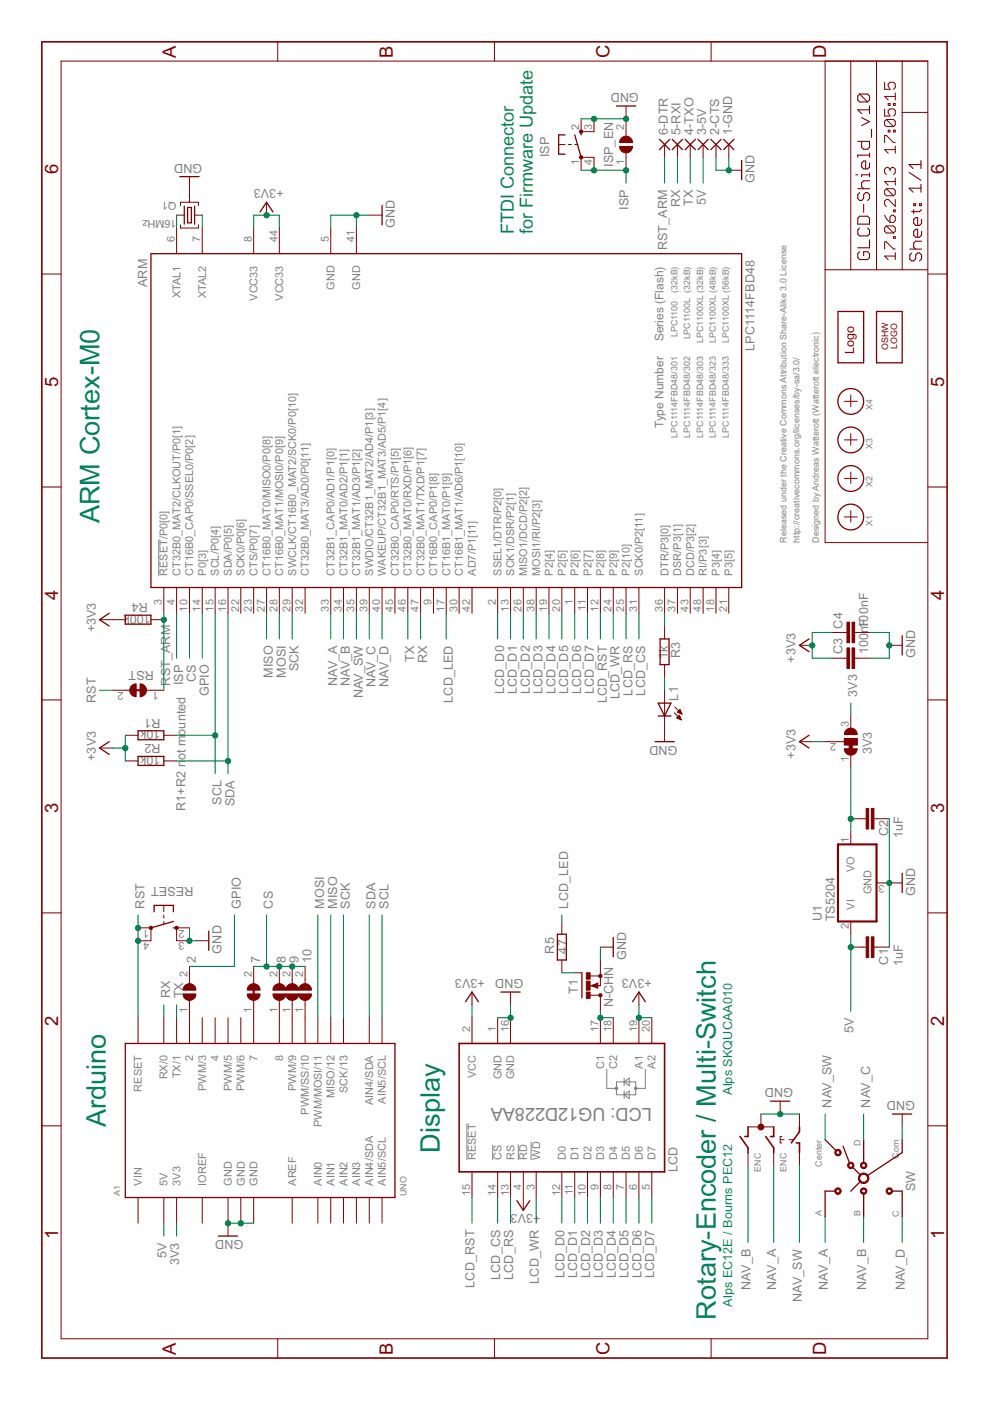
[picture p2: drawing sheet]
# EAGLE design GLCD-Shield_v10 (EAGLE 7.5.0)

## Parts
1-GND  WIREPADSMD1,27-254  [SMD1,27-2,54]
2  SJ  [SJ]
2-CTS  WIREPADSMD1,27-254  [SMD1,27-2,54]
3-5V  WIREPADSMD1,27-254  [SMD1,27-2,54]
3V3  SJ2W  [SJ_2]
4-TXO  WIREPADSMD1,27-254  [SMD1,27-2,54]
5-RXI  WIREPADSMD1,27-254  [SMD1,27-2,54]
6-DTR  WIREPADSMD1,27-254  [SMD1,27-2,54]
7  SJ  [SJ]
8  SJ  [SJ]
9  SJ  [SJ]
10  SJ  [SJ]
A1  UNO  [UNO]
ARM  LPC1114FBD48  LPC111X  [LQFP48]
C1  1uF  C-EUC0603  [C0603]
C2  1uF  C-EUC0603  [C0603]
C3  100nF  C-EUC0603  [C0603]
C4  100nF  C-EUC0603  [C0603]
ENC  EC12E_SW  [ALPS_EC12E_SW]
ISP  SW_SMDS  [SW_SMD4@1]
ISP_EN  SJ  [SJ]
L1  LEDCHIPLED_0603  [CHIPLED_0603]
LCD  UG12D228AA  [UG12D228AA]
LOGO1  OSHW_LOGO_6MILX0100-NT  [OSHW_6X100_NOTEXT]
Q1  16MHz  SMD_OSC2  [SMD_OSC_35X15]
R1  10k  R-EU_R0603  [R0603]
R2  10k  R-EU_R0603  [R0603]
R3  1k  R-EU_R0603  [R0603]
R4  100k  R-EU_R0603  [R0603]
R5  47  R-EU_R0603  [R0603]
RESET  SW_SMDS  [SW_SMD4@1]
RST  SJ  [SJ]
SW  SKQUCAA010  [SKQU]
T1  N-CHN  IRLML2502  [MICRO3]
U1  TS5204-3V3  TS5204  [SOT23]
U$1  WE-LOGOPLACE  [WE-LOGO]
X1  PASSER  [PASSER]
X2  PASSER  [PASSER]
X3  PASSER  [PASSER]
X4  PASSER  [PASSER]

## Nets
2X: 2.1 A1.2
3V3: 3V3.3 A1.3V3
3V_OUT: 3V3.1 C2.1 U1.1(VO)
5V: 3-5V.1(P) A1.5V C1.1 U1.2(VI)
7: 7.1 A1.7
8: 8.1 A1.8
9: 9.1 A1.9(PWM/9)
10: 10.1 A1.10(PWM/SS/10)
+3V3: 3V3.2 ARM.8(VCC33) ARM.44(VCC33) C3.1 C4.1 LCD.2(VCC) LCD.4(!RD) LCD.19(A1) LCD.20(A2) R1.2 R2.2 R4.2
C: LCD.17(C1) LCD.18(C2) T1.3(D)
CS: 7.2 8.2 9.2 10.2 ARM.10(CT16B0_CAP0/SSEL0/P0[2])
GND: 1-GND.1(P) 2-CTS.1(P) A1.GND@1(GND) A1.GND@2(GND) A1.GND@3(GND) ARM.5(GND) ARM.41(GND) C1.2 C2.2 C3.2 C4.2 ENC.C ENC.E ISP.2(S) ISP.3(S1) ISP_EN.2 L1.C LCD.1(GND) LCD.16(GND) Q1.GND RESET.2(S) RESET.3(S1) SW.COMMON T1.2(S) U1.3(GND)
GPIO: 2.2 ARM.14(P0[3])
ISP: ARM.4(CT32B0_MAT2/CLKOUT/P0[1]) ISP.1(P) ISP.4(P1) ISP_EN.1
LCD_CS: ARM.31(SCK0/P2[11]) LCD.14(!CS)
LCD_D0: ARM.2(SSEL1/DTR/P2[0]) LCD.12(D0)
LCD_D1: ARM.13(SCK1/DSR/P2[1]) LCD.11(D1)
LCD_D2: ARM.26(MISO1/DCD/P2[2]) LCD.10(D2)
LCD_D3: ARM.38(MOSI1/RI/P2[3]) LCD.9(D3)
LCD_D4: ARM.19(P2[4]) LCD.8(D4)
LCD_D5: ARM.20(P2[5]) LCD.7(D5)
LCD_D6: ARM.1(P2[6]) LCD.6(D6)
LCD_D7: ARM.11(P2[7]) LCD.5(D7)
LCD_LED: ARM.17(CT16B1_MAT0/P1[9]) R5.2
LCD_RS: ARM.25(P2[10]) LCD.13(RS)
LCD_RST: ARM.12(P2[8]) LCD.15(!RESET)
LCD_WR: ARM.24(P2[9]) LCD.3(!WD)
LED: ARM.36(DTR/P3[0]) R3.1
LEDPWM: R5.1 T1.1(G)
MISO: A1.12(MISO/12) ARM.27(CT16B0_MAT0/MISO0/P0[8])
MOSI: A1.11(PWM/MOSI/11) ARM.28(CT16B0_MAT1/MOSI0/P0[9])
N$1: ARM.6(XTAL1) Q1.2
N$5: ARM.7(XTAL2) Q1.1
N$12: L1.A R3.2
NAV_A: ARM.33(CT32B1_CAP0/AD1/P1[0]) ENC.A SW.A
NAV_B: ARM.34(CT32B1_MAT0/AD2/P1[1]) ENC.B SW.B
NAV_C: ARM.39(SWDIO/CT32B1_MAT2/AD4/P1[3]) SW.D
NAV_D: ARM.40(WAKEUP/CT32B1_MAT3/AD5/P1[4]) SW.C
NAV_SW: ARM.35(CT32B1_MAT1/AD3/P1[2]) ENC.D SW.CENTER
RST: A1.RST(RESET) RESET.1(P) RESET.4(P1) RST.2
RST_ARM: 6-DTR.1(P) ARM.3(!RESET!/P0[0]) R4.1 RST.1
RX: 5-RXI.1(P) A1.0(RX/0) ARM.47(CT32B0_MAT1/TXD/P1[7])
SCK: A1.13(SCK/13) ARM.29(SWCLK/CT16B0_MAT2/SCK0/P0[10])
SCL: A1.SCL(AIN5/SCL) ARM.15(SCL/P0[4]) R1.1
SDA: A1.SDA(AIN4/SDA) ARM.16(SDA/P0[5]) R2.1
TX: 4-TXO.1(P) A1.1(TX/1) ARM.46(CT32B0_MAT0/RXD/P1[6])
Unconnected: A1.3(PWM/3) A1.4 A1.5(PWM/5) A1.6(PWM/6) A1.AIN0 A1.AIN1 A1.AIN2 A1.AIN3 A1.AIN4(AIN4/SDA) A1.AIN5(AIN5/SCL) ARM.9(CT16B0_CAP0/P1[8]) ARM.18(P3[4]) ARM.21(P3[5]) ARM.22(SCK0/P0[6]) ARM.23(CTS/P0[7]) ARM.30(CT16B1_MAT1/AD6/P1[10]) ARM.32(CT32B0_MAT3/AD0/P0[11]) ARM.37(DSR/P3[1]) ARM.42(AD7/P1[11]) ARM.43(DCD/P3[2]) ARM.45(CT32B0_CAP0/RTS/P1[5]) ARM.48(RI/P3[3]) ENC.GND1(G) ENC.GND2(G)

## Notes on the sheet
- Arduino | ARM Cortex-M0
- R1+R2 not mounted
- Display
- FTDI Connector
- for Firmware Update
- Type Number | Series (Flash)
- LPC1114FBD48/301 | LPC1100   (32kB)
- LPC1114FBD48/302 | LPC1100L  (32kB)
- LPC1114FBD48/303 | LPC1100XL (32kB)
- LPC1114FBD48/323 | LPC1100XL (48kB)
- Rotary-Encoder / Multi-Switch
- LPC1114FBD48/333 | LPC1100XL (56kB)
- Alps EC12E / Bourns PEC12 | Alps SKQUCAA010
- Released under the Creative Commons Attribution Share-Alike 
  License. http://creativecommons.org/licenses/by-sa/4.0/
  
  Designed by Andreas Watterott (Watterott electronic)

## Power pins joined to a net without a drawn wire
AREF: A1.AREF
IOREF: A1.IOREF
VIN: A1.VIN
